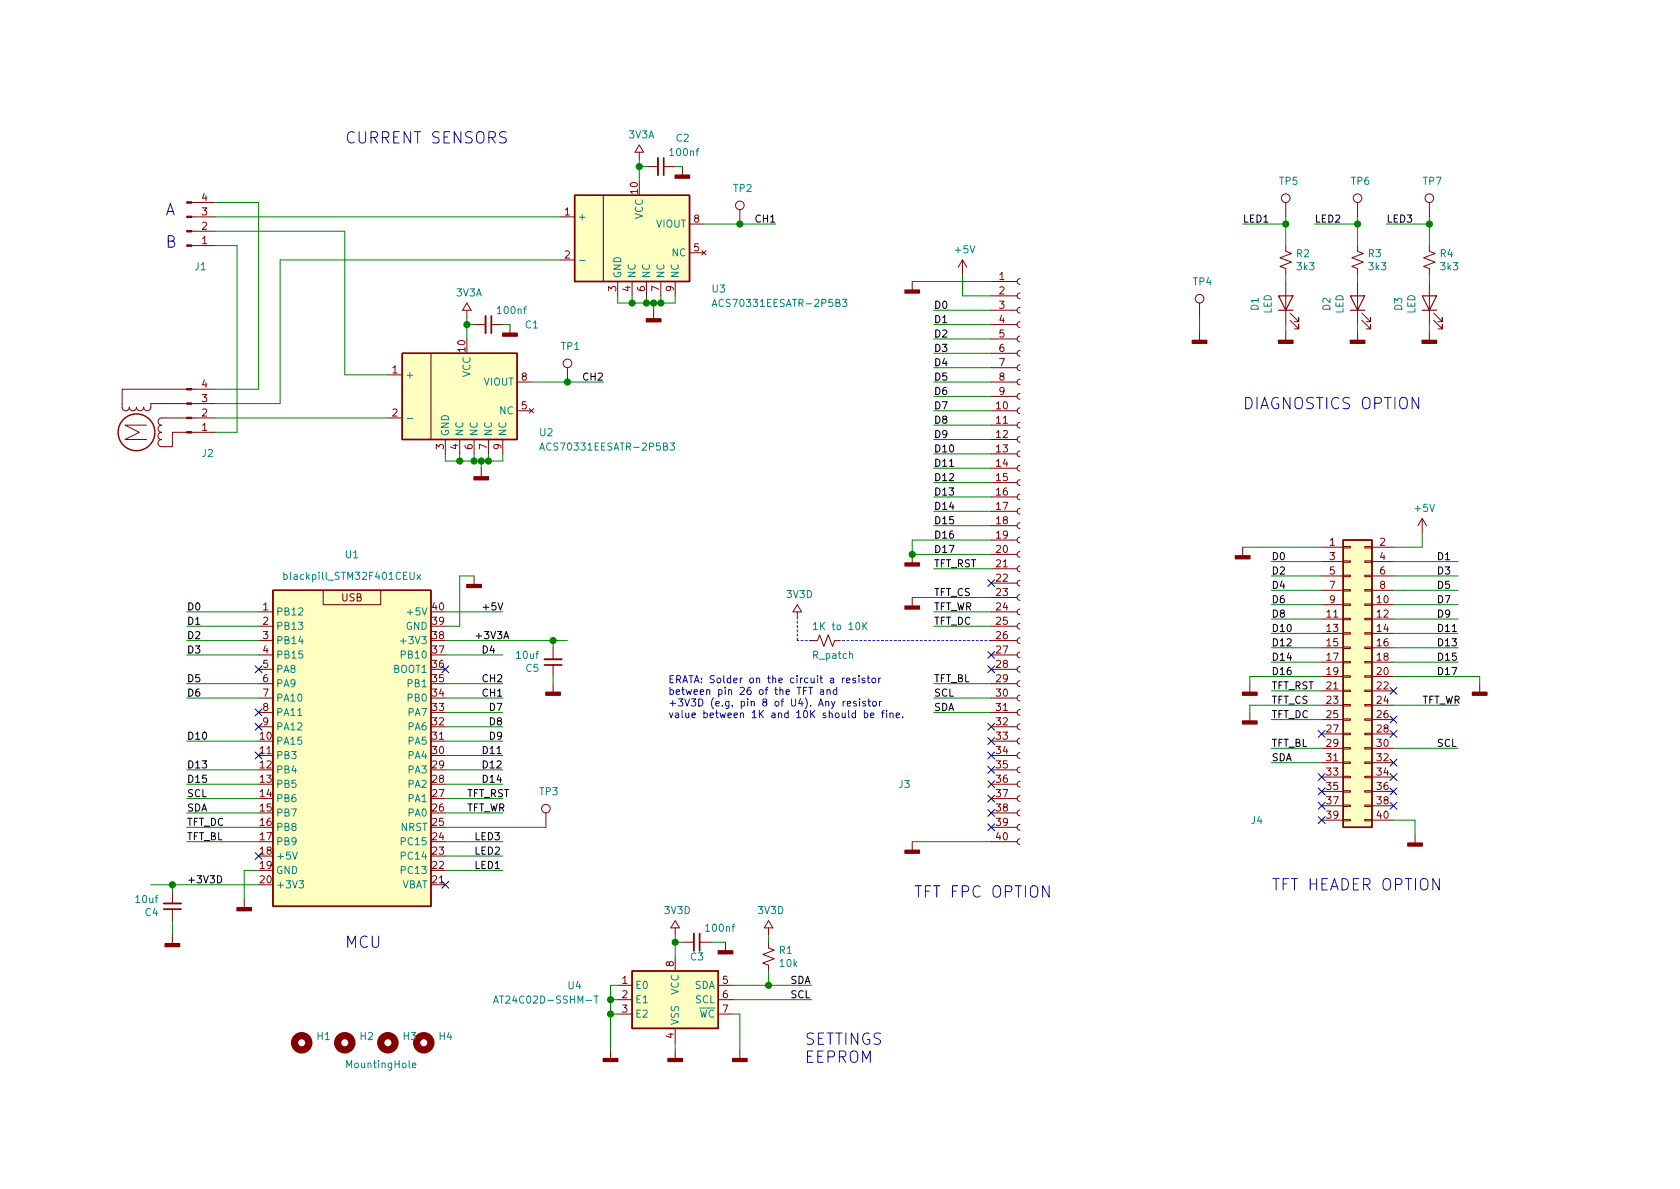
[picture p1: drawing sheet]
EESchema Schematic File Version 4
EELAYER 30 0
EELAYER END
$Descr A4 11693 8268
encoding utf-8
Sheet 1 1
Title " Simple Stepper Analyzer"
Date "2021-01-20"
Rev "Draft"
Comp ""
Comment1 ""
Comment2 ""
Comment3 ""
Comment4 ""
$EndDescr
$Comp
L Connector_Generic:Conn_02x20_Odd_Even J4
U 1 1
P 9400 4700
F 0 "J4" H 8750 3700 50  0000 C CNN
F 1 "Conn_02x20_Odd_Even" H 9050 6000 50  0001 C CNN
F 2 "Connector_PinSocket_2.54mm:PinSocket_2x20_P2.54mm_Vertical" H 9400 4700 50  0001 C CNN
F 3 "~" H 9400 4700 50  0001 C CNN
	1    9400 4700
	1    0    0    -1  
$EndComp
$Comp
L power:+5V #PWR0101
U 1 1
P 9900 3700
F 0 "#PWR0101" H 9900 3550 50  0001 C CNN
F 1 "+5V" H 9915 3873 50  0000 C CNN
F 2 "" H 9900 3700 50  0001 C CNN
F 3 "" H 9900 3700 50  0001 C CNN
	1    9900 3700
	1    0    0    -1  
$EndComp
$Comp
L local:GND #PWR0102
U 1 1
P 1700 6250
F 0 "#PWR0102" H 1700 6000 50  0001 C CNN
F 1 "GND" H 1705 6127 50  0001 C CNN
F 2 "" H 1700 6250 50  0001 C CNN
F 3 "" H 1700 6250 50  0001 C CNN
	1    1700 6250
	1    0    0    -1  
$EndComp
Wire Wire Line
	1800 6050 1700 6050
Wire Wire Line
	1700 6050 1700 6250
Wire Wire Line
	1800 6150 1200 6150
Text Label 1300 6150 0    50   ~ 0
+3V3D
$Comp
L local:GND #PWR0103
U 1 1
P 3300 4000
F 0 "#PWR0103" H 3300 3750 50  0001 C CNN
F 1 "GND" H 3305 3877 50  0001 C CNN
F 2 "" H 3300 4000 50  0001 C CNN
F 3 "" H 3300 4000 50  0001 C CNN
	1    3300 4000
	1    0    0    -1  
$EndComp
Wire Wire Line
	3100 4250 3500 4250
Wire Wire Line
	3100 4450 3850 4450
Wire Wire Line
	3100 4350 3200 4350
Text Label 3350 4250 0    50   ~ 0
+5V
Text Label 3300 4450 0    50   ~ 0
+3V3A
$Comp
L local:GND #PWR0104
U 1 1
P 8650 3800
F 0 "#PWR0104" H 8650 3550 50  0001 C CNN
F 1 "GND" H 8655 3677 50  0001 C CNN
F 2 "" H 8650 3800 50  0001 C CNN
F 3 "" H 8650 3800 50  0001 C CNN
	1    8650 3800
	1    0    0    -1  
$EndComp
Wire Wire Line
	9200 3800 8650 3800
$Comp
L local:GND #PWR0105
U 1 1
P 9850 5800
F 0 "#PWR0105" H 9850 5550 50  0001 C CNN
F 1 "GND" H 9855 5677 50  0001 C CNN
F 2 "" H 9850 5800 50  0001 C CNN
F 3 "" H 9850 5800 50  0001 C CNN
	1    9850 5800
	1    0    0    -1  
$EndComp
Wire Wire Line
	9700 5700 9850 5700
Wire Wire Line
	9850 5700 9850 5800
Wire Wire Line
	9700 3800 9900 3800
Wire Wire Line
	9900 3800 9900 3700
Wire Wire Line
	9200 4900 8700 4900
Wire Wire Line
	8700 4900 8700 4950
$Comp
L local:GND #PWR0106
U 1 1
P 8700 4950
F 0 "#PWR0106" H 8700 4700 50  0001 C CNN
F 1 "GND" H 8705 4827 50  0001 C CNN
F 2 "" H 8700 4950 50  0001 C CNN
F 3 "" H 8700 4950 50  0001 C CNN
	1    8700 4950
	1    0    0    -1  
$EndComp
$Comp
L local:ACS70331 U3
U 1 1
P 4500 1650
F 0 "U3" H 4950 1300 50  0000 L CNN
F 1 "ACS70331EESATR-2P5B3" H 4950 1200 50  0000 L CNN
F 2 "local:Allegro_QFN-12-10-1EP_3x3mm_P0.5mm" H 4900 1600 50  0001 L CIN
F 3 "" H 4500 1650 50  0001 C CNN
	1    4500 1650
	1    0    0    -1  
$EndComp
$Comp
L local:ACS70331 U2
U 1 1
P 3300 2750
F 0 "U2" H 3750 2500 50  0000 L CNN
F 1 "ACS70331EESATR-2P5B3" H 3750 2400 50  0000 L CNN
F 2 "local:Allegro_QFN-12-10-1EP_3x3mm_P0.5mm" H 3700 2700 50  0001 L CIN
F 3 "" H 3300 2750 50  0001 C CNN
	1    3300 2750
	1    0    0    -1  
$EndComp
$Comp
L local:blackpill_STM32F401CEUx U1
U 1 1
P 2450 5200
F 0 "U1" H 2450 6550 50  0000 C CNN
F 1 "blackpill_STM32F401CEUx" H 2450 6400 50  0000 C CNN
F 2 "local:blackpill_module" H 4200 3800 50  0001 R CNN
F 3 "http://www.st.com/st-web-ui/static/active/en/resource/technical/document/datasheet/DM00102166.pdf" H 2500 4850 50  0001 C CNN
	1    2450 5200
	1    0    0    -1  
$EndComp
$Comp
L Connector:Conn_01x04_Male J2
U 1 1
P 1300 2900
F 0 "J2" H 1400 3150 50  0000 L CNN
F 1 "Conn_01x04_Male" V 1453 3044 50  0001 L CNN
F 2 "local:connector_4pins_horizontal" H 1300 2900 50  0001 C CNN
F 3 "~" H 1300 2900 50  0001 C CNN
	1    1300 2900
	1    0    0    1   
$EndComp
$Comp
L Connector:Conn_01x04_Male J1
U 1 1
P 1300 1600
F 0 "J1" H 1350 1850 50  0000 L CNN
F 1 "Conn_01x04_Male" V 1453 1744 50  0001 L CNN
F 2 "local:connector_4pins_horizontal" H 1300 1600 50  0001 C CNN
F 3 "~" H 1300 1600 50  0001 C CNN
	1    1300 1600
	1    0    0    1   
$EndComp
$Comp
L Device:R_Small_US R1
U 1 1
P 5350 6650
F 0 "R1" H 5418 6696 50  0000 L CNN
F 1 "10k" H 5418 6605 50  0000 L CNN
F 2 "Resistor_SMD:R_0603_1608Metric_Pad1.05x0.95mm_HandSolder" H 5350 6650 50  0001 C CNN
F 3 "~" H 5350 6650 50  0001 C CNN
	1    5350 6650
	1    0    0    -1  
$EndComp
$Comp
L Device:C_Small C2
U 1 1
P 4600 1150
F 0 "C2" V 4400 1250 50  0000 L CNN
F 1 "100nf" V 4500 1200 50  0000 L CNN
F 2 "Capacitor_SMD:C_0603_1608Metric_Pad1.08x0.95mm_HandSolder" H 4600 1150 50  0001 C CNN
F 3 "~" H 4600 1150 50  0001 C CNN
	1    4600 1150
	0    1    1    0   
$EndComp
$Comp
L local:LED D3
U 1 1
P 9950 2100
F 0 "D3" H 9943 2316 50  0000 C CNN
F 1 "LED" H 9943 2225 50  0000 C CNN
F 2 "LED_SMD:LED_0603_1608Metric_Pad1.05x0.95mm_HandSolder" H 9950 2100 50  0001 C CNN
F 3 "~" H 9950 2100 50  0001 C CNN
	1    9950 2100
	0    -1   -1   0   
$EndComp
$Comp
L local:TestPoint TP2
U 1 1
P 5150 1550
F 0 "TP2" H 5100 1800 50  0000 L CNN
F 1 "TestPoint" H 5208 1577 50  0001 L CNN
F 2 "local:testpoint" H 5350 1550 50  0001 C CNN
F 3 "~" H 5350 1550 50  0001 C CNN
	1    5150 1550
	1    0    0    -1  
$EndComp
Wire Wire Line
	1500 1400 1800 1400
Wire Wire Line
	1800 1400 1800 2700
Wire Wire Line
	1800 2700 1500 2700
Wire Wire Line
	1500 1700 1650 1700
Wire Wire Line
	1650 1700 1650 3000
Wire Wire Line
	1650 3000 1500 3000
Wire Wire Line
	1500 2800 1950 2800
Wire Wire Line
	1950 2800 1950 1800
Wire Wire Line
	1950 1800 3900 1800
Wire Wire Line
	1500 1600 2400 1600
Wire Wire Line
	2400 1600 2400 2600
Wire Wire Line
	2400 2600 2700 2600
Wire Wire Line
	1500 1500 3900 1500
Wire Wire Line
	1500 2900 2700 2900
Wire Wire Line
	4300 2100 4300 2050
Wire Wire Line
	4300 2100 4400 2100
Wire Wire Line
	4700 2100 4700 2050
Wire Wire Line
	4600 2050 4600 2100
Connection ~ 4600 2100
Wire Wire Line
	4600 2100 4700 2100
Wire Wire Line
	4500 2050 4500 2100
Connection ~ 4500 2100
Wire Wire Line
	4400 2050 4400 2100
Connection ~ 4400 2100
Wire Wire Line
	4400 2100 4500 2100
Wire Wire Line
	4500 2100 4550 2100
$Comp
L local:GND #PWR0107
U 1 1
P 4550 2150
F 0 "#PWR0107" H 4550 1900 50  0001 C CNN
F 1 "GND" H 4555 2027 50  0001 C CNN
F 2 "" H 4550 2150 50  0001 C CNN
F 3 "" H 4550 2150 50  0001 C CNN
	1    4550 2150
	1    0    0    -1  
$EndComp
Wire Wire Line
	4550 2150 4550 2100
Connection ~ 4550 2100
Wire Wire Line
	4550 2100 4600 2100
Wire Wire Line
	3100 3150 3100 3200
Wire Wire Line
	3100 3200 3200 3200
Wire Wire Line
	3500 3200 3500 3150
Wire Wire Line
	3400 3150 3400 3200
Connection ~ 3400 3200
Wire Wire Line
	3400 3200 3500 3200
Wire Wire Line
	3300 3150 3300 3200
Connection ~ 3300 3200
Wire Wire Line
	3300 3200 3350 3200
Wire Wire Line
	3200 3150 3200 3200
Connection ~ 3200 3200
Wire Wire Line
	3200 3200 3300 3200
$Comp
L local:GND #PWR0108
U 1 1
P 3350 3250
F 0 "#PWR0108" H 3350 3000 50  0001 C CNN
F 1 "GND" H 3355 3127 50  0001 C CNN
F 2 "" H 3350 3250 50  0001 C CNN
F 3 "" H 3350 3250 50  0001 C CNN
	1    3350 3250
	1    0    0    -1  
$EndComp
Wire Wire Line
	3350 3250 3350 3200
Connection ~ 3350 3200
Wire Wire Line
	3350 3200 3400 3200
$Comp
L Device:C_Small C1
U 1 1
P 3400 2250
F 0 "C1" V 3400 2500 50  0000 L CNN
F 1 "100nf" V 3300 2300 50  0000 L CNN
F 2 "Capacitor_SMD:C_0603_1608Metric_Pad1.08x0.95mm_HandSolder" H 3400 2250 50  0001 C CNN
F 3 "~" H 3400 2250 50  0001 C CNN
	1    3400 2250
	0    1    1    0   
$EndComp
$Comp
L local:GND #PWR0109
U 1 1
P 4750 1150
F 0 "#PWR0109" H 4750 900 50  0001 C CNN
F 1 "GND" H 4755 1027 50  0001 C CNN
F 2 "" H 4750 1150 50  0001 C CNN
F 3 "" H 4750 1150 50  0001 C CNN
	1    4750 1150
	1    0    0    -1  
$EndComp
$Comp
L local:GND #PWR0110
U 1 1
P 3550 2250
F 0 "#PWR0110" H 3550 2000 50  0001 C CNN
F 1 "GND" H 3555 2127 50  0001 C CNN
F 2 "" H 3550 2250 50  0001 C CNN
F 3 "" H 3550 2250 50  0001 C CNN
	1    3550 2250
	1    0    0    -1  
$EndComp
Wire Wire Line
	3250 2200 3250 2250
Wire Wire Line
	3300 2250 3250 2250
Connection ~ 3250 2250
Wire Wire Line
	3250 2250 3250 2350
Wire Wire Line
	3550 2250 3500 2250
Wire Wire Line
	4450 1100 4450 1150
Wire Wire Line
	4500 1150 4450 1150
Connection ~ 4450 1150
Wire Wire Line
	4450 1150 4450 1250
Wire Wire Line
	4700 1150 4750 1150
Wire Wire Line
	4900 1550 5150 1550
Wire Wire Line
	3700 2650 3950 2650
Text Label 5250 1550 0    50   ~ 0
CH1
Text Label 4050 2650 0    50   ~ 0
CH2
Connection ~ 5150 1550
Wire Wire Line
	5150 1550 5400 1550
$Comp
L local:TestPoint TP1
U 1 1
P 3950 2650
F 0 "TP1" H 3900 2900 50  0000 L CNN
F 1 "TestPoint" H 4008 2677 50  0001 L CNN
F 2 "local:testpoint" H 4150 2650 50  0001 C CNN
F 3 "~" H 4150 2650 50  0001 C CNN
	1    3950 2650
	1    0    0    -1  
$EndComp
Connection ~ 3950 2650
Wire Wire Line
	3950 2650 4200 2650
Wire Wire Line
	3500 5350 3100 5350
Wire Wire Line
	3500 6050 3100 6050
Wire Wire Line
	3100 5950 3500 5950
Wire Wire Line
	3100 5850 3500 5850
Wire Wire Line
	3100 5650 3500 5650
Wire Wire Line
	3100 5550 3500 5550
Wire Wire Line
	3100 5450 3500 5450
Wire Wire Line
	3100 5250 3500 5250
Wire Wire Line
	3100 5150 3500 5150
Wire Wire Line
	3100 5050 3500 5050
Wire Wire Line
	3100 4950 3500 4950
Wire Wire Line
	3100 4850 3500 4850
Wire Wire Line
	3100 4750 3500 4750
Wire Wire Line
	3100 4550 3500 4550
Wire Wire Line
	1800 5450 1300 5450
Wire Wire Line
	1800 5550 1300 5550
Wire Wire Line
	1800 4550 1300 4550
Wire Wire Line
	1800 4250 1300 4250
Wire Wire Line
	1800 4350 1300 4350
Wire Wire Line
	1800 4450 1300 4450
Wire Wire Line
	1800 4750 1300 4750
Wire Wire Line
	1800 4850 1300 4850
Wire Wire Line
	1800 5150 1300 5150
Wire Wire Line
	1800 5350 1300 5350
Wire Wire Line
	1800 5650 1300 5650
Wire Wire Line
	1800 5850 1300 5850
Text Label 3300 6050 0    50   ~ 0
LED1
Text Label 3300 5950 0    50   ~ 0
LED2
Text Label 3300 5850 0    50   ~ 0
LED3
Text Label 3250 5650 0    50   ~ 0
TFT_WR
Text Label 3250 5550 0    50   ~ 0
TFT_RST
Text Label 3350 5450 0    50   ~ 0
D14
Text Label 3350 5350 0    50   ~ 0
D12
Text Label 3350 5250 0    50   ~ 0
D11
Text Label 3400 5150 0    50   ~ 0
D9
Text Label 3400 5050 0    50   ~ 0
D8
Text Label 3400 4950 0    50   ~ 0
D7
$Comp
L local:TestPoint TP3
U 1 1
P 3800 5750
F 0 "TP3" H 3750 6000 50  0000 L CNN
F 1 "TestPoint" H 3858 5777 50  0001 L CNN
F 2 "local:testpoint" H 4000 5750 50  0001 C CNN
F 3 "~" H 4000 5750 50  0001 C CNN
	1    3800 5750
	1    0    0    -1  
$EndComp
Wire Wire Line
	3100 5750 3800 5750
Text Label 3350 4850 0    50   ~ 0
CH1
Text Label 3350 4750 0    50   ~ 0
CH2
Text Label 3350 4550 0    50   ~ 0
D4
Text Label 1300 5750 0    50   ~ 0
TFT_DC
Text Label 1300 5850 0    50   ~ 0
TFT_BL
Text Label 1300 5650 0    50   ~ 0
SDA
Text Label 1300 4250 0    50   ~ 0
D0
Text Label 1300 4350 0    50   ~ 0
D1
Text Label 1300 4450 0    50   ~ 0
D2
Text Label 1300 4550 0    50   ~ 0
D3
Text Label 1300 4750 0    50   ~ 0
D5
Text Label 1300 4850 0    50   ~ 0
D6
Text Label 1300 5150 0    50   ~ 0
D10
$Comp
L local:TestPoint TP4
U 1 1
P 8350 2200
F 0 "TP4" H 8300 2450 50  0000 L CNN
F 1 "TestPoint" H 8408 2227 50  0001 L CNN
F 2 "local:testpoint" H 8550 2200 50  0001 C CNN
F 3 "~" H 8550 2200 50  0001 C CNN
	1    8350 2200
	1    0    0    -1  
$EndComp
$Comp
L local:GND #PWR0113
U 1 1
P 8350 2300
F 0 "#PWR0113" H 8350 2050 50  0001 C CNN
F 1 "GND" H 8355 2177 50  0001 C CNN
F 2 "" H 8350 2300 50  0001 C CNN
F 3 "" H 8350 2300 50  0001 C CNN
	1    8350 2300
	1    0    0    -1  
$EndComp
Wire Wire Line
	8350 2200 8350 2300
Text Label 1300 5550 0    50   ~ 0
SCL
Text Label 1300 5350 0    50   ~ 0
D13
Text Label 1300 5450 0    50   ~ 0
D15
NoConn ~ 1800 4650
NoConn ~ 1800 4950
NoConn ~ 1800 5050
NoConn ~ 1800 5250
NoConn ~ 3100 6150
NoConn ~ 3100 4650
$Comp
L local:GND #PWR0114
U 1 1
P 4700 7300
F 0 "#PWR0114" H 4700 7050 50  0001 C CNN
F 1 "GND" H 4705 7177 50  0001 C CNN
F 2 "" H 4700 7300 50  0001 C CNN
F 3 "" H 4700 7300 50  0001 C CNN
	1    4700 7300
	1    0    0    -1  
$EndComp
$Comp
L local:GND #PWR0116
U 1 1
P 5050 6550
F 0 "#PWR0116" H 5050 6300 50  0001 C CNN
F 1 "GND" H 5055 6427 50  0001 C CNN
F 2 "" H 5050 6550 50  0001 C CNN
F 3 "" H 5050 6550 50  0001 C CNN
	1    5050 6550
	1    0    0    -1  
$EndComp
$Comp
L local:GND #PWR0117
U 1 1
P 4250 7300
F 0 "#PWR0117" H 4250 7050 50  0001 C CNN
F 1 "GND" H 4255 7177 50  0001 C CNN
F 2 "" H 4250 7300 50  0001 C CNN
F 3 "" H 4250 7300 50  0001 C CNN
	1    4250 7300
	1    0    0    -1  
$EndComp
$Comp
L local:GND #PWR0118
U 1 1
P 5150 7300
F 0 "#PWR0118" H 5150 7050 50  0001 C CNN
F 1 "GND" H 5155 7177 50  0001 C CNN
F 2 "" H 5150 7300 50  0001 C CNN
F 3 "" H 5150 7300 50  0001 C CNN
	1    5150 7300
	1    0    0    -1  
$EndComp
Wire Wire Line
	5100 7050 5150 7050
Wire Wire Line
	5150 7050 5150 7300
Wire Wire Line
	4700 7250 4700 7300
Wire Wire Line
	4300 6850 4250 6850
Wire Wire Line
	4250 6850 4250 6950
Wire Wire Line
	4300 6950 4250 6950
Connection ~ 4250 6950
Wire Wire Line
	4250 6950 4250 7050
Wire Wire Line
	4300 7050 4250 7050
Connection ~ 4250 7050
Wire Wire Line
	4250 7050 4250 7300
Wire Wire Line
	4700 6500 4700 6550
Wire Wire Line
	4750 6550 4700 6550
Connection ~ 4700 6550
Wire Wire Line
	4700 6550 4700 6650
Wire Wire Line
	4950 6550 5050 6550
Wire Wire Line
	5100 6950 5650 6950
Text Label 5500 6850 0    50   ~ 0
SDA
Text Label 5500 6950 0    50   ~ 0
SCL
Wire Wire Line
	9200 3900 8850 3900
Wire Wire Line
	9200 4000 8850 4000
Wire Wire Line
	9200 4100 8850 4100
Wire Wire Line
	9200 4200 8850 4200
Wire Wire Line
	9200 4300 8850 4300
Wire Wire Line
	9200 4400 8850 4400
Wire Wire Line
	9200 4500 8850 4500
Wire Wire Line
	9200 4600 8850 4600
Wire Wire Line
	9200 4800 8850 4800
Wire Wire Line
	9200 5000 8850 5000
Wire Wire Line
	9200 5200 8850 5200
Wire Wire Line
	9200 5300 8850 5300
Wire Wire Line
	9700 3900 10150 3900
Wire Wire Line
	9700 4000 10150 4000
Wire Wire Line
	9700 4100 10150 4100
Wire Wire Line
	9700 4200 10150 4200
Wire Wire Line
	9700 4300 10150 4300
Wire Wire Line
	9700 4400 10150 4400
Wire Wire Line
	9700 4500 10150 4500
Wire Wire Line
	9700 4600 10150 4600
Wire Wire Line
	9700 4900 10150 4900
Wire Wire Line
	9700 5200 10150 5200
Text Label 8850 3900 0    50   ~ 0
D0
Text Label 10000 3900 0    50   ~ 0
D1
Text Label 8850 4000 0    50   ~ 0
D2
Text Label 10000 4000 0    50   ~ 0
D3
Text Label 8850 4100 0    50   ~ 0
D4
Text Label 10000 4100 0    50   ~ 0
D5
Text Label 8850 4200 0    50   ~ 0
D6
Text Label 10000 4200 0    50   ~ 0
D7
Text Label 9900 4900 0    50   ~ 0
TFT_WR
Text Label 8850 5000 0    50   ~ 0
TFT_DC
$Comp
L local:GND #PWR0119
U 1 1
P 8700 4750
F 0 "#PWR0119" H 8700 4500 50  0001 C CNN
F 1 "GND" H 8705 4627 50  0001 C CNN
F 2 "" H 8700 4750 50  0001 C CNN
F 3 "" H 8700 4750 50  0001 C CNN
	1    8700 4750
	1    0    0    -1  
$EndComp
$Comp
L local:GND #PWR0120
U 1 1
P 10300 4750
F 0 "#PWR0120" H 10300 4500 50  0001 C CNN
F 1 "GND" H 10305 4627 50  0001 C CNN
F 2 "" H 10300 4750 50  0001 C CNN
F 3 "" H 10300 4750 50  0001 C CNN
	1    10300 4750
	1    0    0    -1  
$EndComp
Wire Wire Line
	10300 4700 10300 4750
Wire Wire Line
	9700 4700 10300 4700
Wire Wire Line
	8700 4700 8700 4750
Wire Wire Line
	8700 4700 9200 4700
Text Label 10000 5200 0    50   ~ 0
SCL
Text Label 8850 5300 0    50   ~ 0
SDA
Text Label 8850 4800 0    50   ~ 0
TFT_RST
Text Label 8850 4700 0    50   ~ 0
D16
Text Label 10000 4700 0    50   ~ 0
D17
Text Label 8850 4900 0    50   ~ 0
TFT_CS
Text Label 8850 5200 0    50   ~ 0
TFT_BL
Text Label 8850 4300 0    50   ~ 0
D8
Text Label 10000 4300 0    50   ~ 0
D9
Text Label 8850 4400 0    50   ~ 0
D10
Text Label 10000 4400 0    50   ~ 0
D11
Text Label 8850 4500 0    50   ~ 0
D12
Text Label 10000 4500 0    50   ~ 0
D13
Text Label 8850 4600 0    50   ~ 0
D14
Text Label 10000 4600 0    50   ~ 0
D15
Wire Wire Line
	5100 6850 5350 6850
Wire Wire Line
	5350 6500 5350 6550
Wire Wire Line
	5350 6750 5350 6850
Connection ~ 5350 6850
Wire Wire Line
	5350 6850 5650 6850
$Comp
L local:LED D2
U 1 1
P 9450 2100
F 0 "D2" H 9443 2316 50  0000 C CNN
F 1 "LED" H 9443 2225 50  0000 C CNN
F 2 "LED_SMD:LED_0603_1608Metric_Pad1.05x0.95mm_HandSolder" H 9450 2100 50  0001 C CNN
F 3 "~" H 9450 2100 50  0001 C CNN
	1    9450 2100
	0    -1   -1   0   
$EndComp
$Comp
L local:LED D1
U 1 1
P 8950 2100
F 0 "D1" H 8943 2316 50  0000 C CNN
F 1 "LED" H 8943 2225 50  0000 C CNN
F 2 "LED_SMD:LED_0603_1608Metric_Pad1.05x0.95mm_HandSolder" H 8950 2100 50  0001 C CNN
F 3 "~" H 8950 2100 50  0001 C CNN
	1    8950 2100
	0    -1   -1   0   
$EndComp
$Comp
L Device:R_Small_US R2
U 1 1
P 8950 1800
F 0 "R2" H 9018 1846 50  0000 L CNN
F 1 "3k3" H 9018 1755 50  0000 L CNN
F 2 "Resistor_SMD:R_0603_1608Metric_Pad1.05x0.95mm_HandSolder" H 8950 1800 50  0001 C CNN
F 3 "~" H 8950 1800 50  0001 C CNN
	1    8950 1800
	1    0    0    -1  
$EndComp
$Comp
L Device:R_Small_US R3
U 1 1
P 9450 1800
F 0 "R3" H 9518 1846 50  0000 L CNN
F 1 "3k3" H 9518 1755 50  0000 L CNN
F 2 "Resistor_SMD:R_0603_1608Metric_Pad1.05x0.95mm_HandSolder" H 9450 1800 50  0001 C CNN
F 3 "~" H 9450 1800 50  0001 C CNN
	1    9450 1800
	1    0    0    -1  
$EndComp
$Comp
L Device:R_Small_US R4
U 1 1
P 9950 1800
F 0 "R4" H 10018 1846 50  0000 L CNN
F 1 "3k3" H 10018 1755 50  0000 L CNN
F 2 "Resistor_SMD:R_0603_1608Metric_Pad1.05x0.95mm_HandSolder" H 9950 1800 50  0001 C CNN
F 3 "~" H 9950 1800 50  0001 C CNN
	1    9950 1800
	1    0    0    -1  
$EndComp
$Comp
L local:GND #PWR0122
U 1 1
P 8950 2300
F 0 "#PWR0122" H 8950 2050 50  0001 C CNN
F 1 "GND" H 8955 2177 50  0001 C CNN
F 2 "" H 8950 2300 50  0001 C CNN
F 3 "" H 8950 2300 50  0001 C CNN
	1    8950 2300
	1    0    0    -1  
$EndComp
$Comp
L local:GND #PWR0123
U 1 1
P 9450 2300
F 0 "#PWR0123" H 9450 2050 50  0001 C CNN
F 1 "GND" H 9455 2177 50  0001 C CNN
F 2 "" H 9450 2300 50  0001 C CNN
F 3 "" H 9450 2300 50  0001 C CNN
	1    9450 2300
	1    0    0    -1  
$EndComp
$Comp
L local:GND #PWR0124
U 1 1
P 9950 2300
F 0 "#PWR0124" H 9950 2050 50  0001 C CNN
F 1 "GND" H 9955 2177 50  0001 C CNN
F 2 "" H 9950 2300 50  0001 C CNN
F 3 "" H 9950 2300 50  0001 C CNN
	1    9950 2300
	1    0    0    -1  
$EndComp
Wire Wire Line
	9950 2250 9950 2300
Wire Wire Line
	9450 2250 9450 2300
Wire Wire Line
	8950 2250 8950 2300
Wire Wire Line
	8950 1900 8950 1950
Wire Wire Line
	9450 1900 9450 1950
Wire Wire Line
	9950 1900 9950 1950
$Comp
L local:TestPoint TP5
U 1 1
P 8950 1500
F 0 "TP5" H 8900 1750 50  0000 L CNN
F 1 "TestPoint" H 9008 1527 50  0001 L CNN
F 2 "local:testpoint" H 9150 1500 50  0001 C CNN
F 3 "~" H 9150 1500 50  0001 C CNN
	1    8950 1500
	1    0    0    -1  
$EndComp
Wire Wire Line
	8950 1700 8950 1550
Wire Wire Line
	8950 1550 8650 1550
$Comp
L local:TestPoint TP6
U 1 1
P 9450 1500
F 0 "TP6" H 9400 1750 50  0000 L CNN
F 1 "TestPoint" H 9508 1527 50  0001 L CNN
F 2 "local:testpoint" H 9650 1500 50  0001 C CNN
F 3 "~" H 9650 1500 50  0001 C CNN
	1    9450 1500
	1    0    0    -1  
$EndComp
$Comp
L local:TestPoint TP7
U 1 1
P 9950 1500
F 0 "TP7" H 9900 1750 50  0000 L CNN
F 1 "TestPoint" H 10008 1527 50  0001 L CNN
F 2 "local:testpoint" H 10150 1500 50  0001 C CNN
F 3 "~" H 10150 1500 50  0001 C CNN
	1    9950 1500
	1    0    0    -1  
$EndComp
Wire Wire Line
	9950 1500 9950 1550
Wire Wire Line
	9450 1500 9450 1550
Wire Wire Line
	8950 1500 8950 1550
Connection ~ 8950 1550
Wire Wire Line
	9450 1550 9150 1550
Connection ~ 9450 1550
Wire Wire Line
	9450 1550 9450 1700
Wire Wire Line
	9950 1550 9650 1550
Connection ~ 9950 1550
Wire Wire Line
	9950 1550 9950 1700
Text Label 8650 1550 0    50   ~ 0
LED1
Text Label 9150 1550 0    50   ~ 0
LED2
Text Label 9650 1550 0    50   ~ 0
LED3
$Comp
L local:GND #PWR0125
U 1 1
P 6350 1950
F 0 "#PWR0125" H 6350 1700 50  0001 C CNN
F 1 "GND" H 6355 1827 50  0001 C CNN
F 2 "" H 6350 1950 50  0001 C CNN
F 3 "" H 6350 1950 50  0001 C CNN
	1    6350 1950
	1    0    0    -1  
$EndComp
Wire Wire Line
	6900 2150 6500 2150
Wire Wire Line
	6900 2250 6500 2250
Wire Wire Line
	6900 2350 6500 2350
Wire Wire Line
	6900 2450 6500 2450
Wire Wire Line
	6900 2550 6500 2550
Wire Wire Line
	6900 2650 6500 2650
Wire Wire Line
	6900 2750 6500 2750
Wire Wire Line
	6900 2850 6500 2850
Wire Wire Line
	6900 2950 6500 2950
Wire Wire Line
	6900 3050 6500 3050
Wire Wire Line
	6900 3150 6500 3150
Wire Wire Line
	6900 3250 6500 3250
Wire Wire Line
	6900 3350 6500 3350
Wire Wire Line
	6900 3450 6500 3450
Wire Wire Line
	6900 3550 6500 3550
Wire Wire Line
	6900 3650 6500 3650
Wire Wire Line
	6900 3950 6500 3950
Wire Wire Line
	6900 4250 6500 4250
Wire Wire Line
	6900 4350 6500 4350
Wire Wire Line
	6900 4850 6500 4850
Wire Wire Line
	6900 4950 6500 4950
$Comp
L Connector:Conn_01x40_Female J3
U 1 1
P 7100 3850
F 0 "J3" H 6250 2250 50  0000 L CNN
F 1 "Conn_01x40_Female" H 5750 2350 50  0001 L CNN
F 2 "local:FPC_connector_40P_1.0mm" H 7100 3850 50  0001 C CNN
F 3 "~" H 7100 3850 50  0001 C CNN
	1    7100 3850
	1    0    0    -1  
$EndComp
Wire Wire Line
	6350 1950 6900 1950
$Comp
L power:+5V #PWR0126
U 1 1
P 6700 1900
F 0 "#PWR0126" H 6700 1750 50  0001 C CNN
F 1 "+5V" H 6715 2073 50  0000 C CNN
F 2 "" H 6700 1900 50  0001 C CNN
F 3 "" H 6700 1900 50  0001 C CNN
	1    6700 1900
	1    0    0    -1  
$EndComp
Wire Wire Line
	6900 2050 6700 2050
Wire Wire Line
	6700 2050 6700 1900
$Comp
L local:GND #PWR0127
U 1 1
P 6350 5850
F 0 "#PWR0127" H 6350 5600 50  0001 C CNN
F 1 "GND" H 6355 5727 50  0001 C CNN
F 2 "" H 6350 5850 50  0001 C CNN
F 3 "" H 6350 5850 50  0001 C CNN
	1    6350 5850
	1    0    0    -1  
$EndComp
Wire Wire Line
	6350 5850 6900 5850
Text Label 6500 2150 0    50   ~ 0
D0
Text Label 6500 2250 0    50   ~ 0
D1
Text Label 6500 2350 0    50   ~ 0
D2
Text Label 6500 2450 0    50   ~ 0
D3
Text Label 6500 2550 0    50   ~ 0
D4
Text Label 6500 2650 0    50   ~ 0
D5
Text Label 6500 2750 0    50   ~ 0
D6
Text Label 6500 2850 0    50   ~ 0
D7
Text Label 6500 2950 0    50   ~ 0
D8
Text Label 6500 3050 0    50   ~ 0
D9
Text Label 6500 3150 0    50   ~ 0
D10
Text Label 6500 3250 0    50   ~ 0
D11
Text Label 6500 3350 0    50   ~ 0
D12
Text Label 6500 3450 0    50   ~ 0
D13
Text Label 6500 3550 0    50   ~ 0
D14
Text Label 6500 3650 0    50   ~ 0
D15
Text Label 6500 3750 0    50   ~ 0
D16
Text Label 6500 3850 0    50   ~ 0
D17
$Comp
L local:GND #PWR0128
U 1 1
P 6350 3850
F 0 "#PWR0128" H 6350 3600 50  0001 C CNN
F 1 "GND" H 6355 3727 50  0001 C CNN
F 2 "" H 6350 3850 50  0001 C CNN
F 3 "" H 6350 3850 50  0001 C CNN
	1    6350 3850
	1    0    0    -1  
$EndComp
Wire Wire Line
	6350 3750 6350 3850
Wire Wire Line
	6350 3750 6900 3750
Wire Wire Line
	6350 3850 6900 3850
Connection ~ 6350 3850
Text Label 6500 4250 0    50   ~ 0
TFT_WR
Text Label 6500 4350 0    50   ~ 0
TFT_DC
Text Label 6500 4150 0    50   ~ 0
TFT_CS
$Comp
L local:GND #PWR0129
U 1 1
P 6350 4150
F 0 "#PWR0129" H 6350 3900 50  0001 C CNN
F 1 "GND" H 6355 4027 50  0001 C CNN
F 2 "" H 6350 4150 50  0001 C CNN
F 3 "" H 6350 4150 50  0001 C CNN
	1    6350 4150
	1    0    0    -1  
$EndComp
Wire Wire Line
	6350 4150 6900 4150
Text Label 6500 4850 0    50   ~ 0
SCL
Text Label 6500 4950 0    50   ~ 0
SDA
Text Label 6500 3950 0    50   ~ 0
TFT_RST
NoConn ~ 6900 4050
NoConn ~ 6900 4550
NoConn ~ 6900 5050
NoConn ~ 6900 5150
NoConn ~ 6900 5250
NoConn ~ 6900 5350
NoConn ~ 6900 5450
NoConn ~ 6900 5550
NoConn ~ 6900 5650
NoConn ~ 6900 5750
NoConn ~ 9200 5700
NoConn ~ 9200 5600
NoConn ~ 9200 5500
NoConn ~ 9200 5400
NoConn ~ 9200 5100
NoConn ~ 9700 4800
NoConn ~ 9700 5000
NoConn ~ 9700 5100
NoConn ~ 9700 5300
NoConn ~ 9700 5400
NoConn ~ 9700 5500
NoConn ~ 9700 5600
NoConn ~ 6900 4650
Text Notes 2400 6600 0    79   ~ 0
MCU
Text Notes 5600 7400 0    79   ~ 0
SETTINGS\nEEPROM
Text Notes 2400 1000 0    79   ~ 0
CURRENT SENSORS
Text Notes 8850 6200 0    79   ~ 0
TFT HEADER OPTION
Text Notes 6300 6250 0    79   ~ 0
 TFT FPC OPTION
Text Notes 8650 2850 0    79   ~ 0
DIAGNOSTICS OPTION\n
Text Label 6500 4750 0    50   ~ 0
TFT_BL
Wire Wire Line
	6900 4750 6500 4750
$Comp
L local:Stepper_Motor_bipolar M1
U 1 1
P 1050 3000
F 0 "M1" H 1100 3400 50  0001 L CNN
F 1 "Stepper_Motor_bipolar" H 950 3350 50  0001 L TNN
F 2 "local:null_footprint" H 1060 3090 50  0001 C CNN
F 3 "" H 1060 3090 50  0001 C CNN
	1    1050 3000
	0    -1   -1   0   
$EndComp
Text Notes 1150 1500 0    79   ~ 0
A\n
Text Notes 1150 1850 0    79   ~ 0
B\n\n
$Comp
L local:MountingHole H1
U 1 1
P 2100 7250
F 0 "H1" H 2200 7296 50  0000 L CNN
F 1 "MountingHole" H 2400 7100 50  0000 L CNN
F 2 "local:MountingHole" H 2100 7250 50  0001 C CNN
F 3 "~" H 2100 7250 50  0001 C CNN
	1    2100 7250
	1    0    0    -1  
$EndComp
$Comp
L local:MountingHole H2
U 1 1
P 2400 7250
F 0 "H2" H 2500 7296 50  0000 L CNN
F 1 "MountingHole" H 2500 7205 50  0001 L CNN
F 2 "local:MountingHole" H 2400 7250 50  0001 C CNN
F 3 "~" H 2400 7250 50  0001 C CNN
	1    2400 7250
	1    0    0    -1  
$EndComp
$Comp
L local:MountingHole H3
U 1 1
P 2700 7250
F 0 "H3" H 2800 7296 50  0000 L CNN
F 1 "MountingHole" H 2800 7205 50  0001 L CNN
F 2 "local:MountingHole" H 2700 7250 50  0001 C CNN
F 3 "~" H 2700 7250 50  0001 C CNN
	1    2700 7250
	1    0    0    -1  
$EndComp
$Comp
L local:MountingHole H4
U 1 1
P 2950 7250
F 0 "H4" H 3050 7296 50  0000 L CNN
F 1 "MountingHole" H 3050 7205 50  0001 L CNN
F 2 "local:MountingHole" H 2950 7250 50  0001 C CNN
F 3 "~" H 2950 7250 50  0001 C CNN
	1    2950 7250
	1    0    0    -1  
$EndComp
NoConn ~ 1800 5950
Wire Wire Line
	1800 5750 1300 5750
$Comp
L local:3V3D #PWR0111
U 1 1
P 4700 6500
F 0 "#PWR0111" H 4700 6350 50  0001 C CNN
F 1 "3V3D" H 4715 6673 50  0000 C CNN
F 2 "" H 4700 6500 50  0001 C CNN
F 3 "" H 4700 6500 50  0001 C CNN
	1    4700 6500
	1    0    0    -1  
$EndComp
$Comp
L local:3V3D #PWR0112
U 1 1
P 5350 6500
F 0 "#PWR0112" H 5350 6350 50  0001 C CNN
F 1 "3V3D" H 5365 6673 50  0000 C CNN
F 2 "" H 5350 6500 50  0001 C CNN
F 3 "" H 5350 6500 50  0001 C CNN
	1    5350 6500
	1    0    0    -1  
$EndComp
$Comp
L local:3V3A #PWR0115
U 1 1
P 3250 2200
F 0 "#PWR0115" H 3250 2050 50  0001 C CNN
F 1 "3V3A" H 3265 2373 50  0000 C CNN
F 2 "" H 3250 2200 50  0001 C CNN
F 3 "" H 3250 2200 50  0001 C CNN
	1    3250 2200
	1    0    0    -1  
$EndComp
$Comp
L local:3V3A #PWR0121
U 1 1
P 4450 1100
F 0 "#PWR0121" H 4450 950 50  0001 C CNN
F 1 "3V3A" H 4465 1273 50  0000 C CNN
F 2 "" H 4450 1100 50  0001 C CNN
F 3 "" H 4450 1100 50  0001 C CNN
	1    4450 1100
	1    0    0    -1  
$EndComp
Wire Wire Line
	3300 4000 3200 4000
Wire Wire Line
	3200 4000 3200 4350
$Comp
L Device:C_Small C4
U 1 1
P 1200 6300
F 0 "C4" H 1292 6346 50  0000 L CNN
F 1 "10uf" H 1292 6255 50  0000 L CNN
F 2 "Capacitor_SMD:C_0603_1608Metric_Pad1.08x0.95mm_HandSolder" H 1200 6300 50  0001 C CNN
F 3 "~" H 1200 6300 50  0001 C CNN
	1    1200 6300
	-1   0    0    1   
$EndComp
$Comp
L local:GND #PWR0130
U 1 1
P 1200 6500
F 0 "#PWR0130" H 1200 6250 50  0001 C CNN
F 1 "GND" H 1205 6377 50  0001 C CNN
F 2 "" H 1200 6500 50  0001 C CNN
F 3 "" H 1200 6500 50  0001 C CNN
	1    1200 6500
	1    0    0    -1  
$EndComp
Wire Wire Line
	1200 6200 1200 6150
Connection ~ 1200 6150
Wire Wire Line
	1200 6150 1050 6150
Wire Wire Line
	1200 6400 1200 6500
$Comp
L Device:C_Small C5
U 1 1
P 3850 4600
F 0 "C5" H 3942 4646 50  0000 L CNN
F 1 "10uf" H 3942 4555 50  0000 L CNN
F 2 "Capacitor_SMD:C_0603_1608Metric_Pad1.08x0.95mm_HandSolder" H 3850 4600 50  0001 C CNN
F 3 "~" H 3850 4600 50  0001 C CNN
	1    3850 4600
	-1   0    0    1   
$EndComp
$Comp
L local:GND #PWR0131
U 1 1
P 3850 4750
F 0 "#PWR0131" H 3850 4500 50  0001 C CNN
F 1 "GND" H 3855 4627 50  0001 C CNN
F 2 "" H 3850 4750 50  0001 C CNN
F 3 "" H 3850 4750 50  0001 C CNN
	1    3850 4750
	1    0    0    -1  
$EndComp
Wire Wire Line
	3850 4500 3850 4450
Connection ~ 3850 4450
Wire Wire Line
	3850 4450 3950 4450
Wire Wire Line
	3850 4700 3850 4750
$Comp
L Memory_EEPROM:M24C02-FMN U4
U 1 1
P 4700 6950
F 0 "U4" H 4000 7050 50  0000 C CNN
F 1 "AT24C02D-SSHM-T" H 3800 6950 50  0000 C CNN
F 2 "Package_SO:SOIC-8_3.9x4.9mm_P1.27mm" H 4700 7300 50  0001 C CNN
F 3 "http://www.st.com/content/ccc/resource/technical/document/datasheet/b0/d8/50/40/5a/85/49/6f/DM00071904.pdf/files/DM00071904.pdf/jcr:content/translations/en.DM00071904.pdf" H 4750 6450 50  0001 C CNN
	1    4700 6950
	1    0    0    -1  
$EndComp
$Comp
L Device:C_Small C3
U 1 1
P 4850 6550
F 0 "C3" V 4950 6500 50  0000 L CNN
F 1 "100nf" V 4750 6600 50  0000 L CNN
F 2 "Capacitor_SMD:C_0603_1608Metric_Pad1.08x0.95mm_HandSolder" H 4850 6550 50  0001 C CNN
F 3 "~" H 4850 6550 50  0001 C CNN
	1    4850 6550
	0    1    1    0   
$EndComp
$Comp
L Device:R_Small_US R_patch
U 1 1
P 5750 4450
F 0 "R_patch" V 5850 4350 50  0000 L CNN
F 1 "1K to 10K" V 5650 4350 50  0000 L CNN
F 2 "Resistor_SMD:R_0603_1608Metric_Pad1.05x0.95mm_HandSolder" H 5750 4450 50  0001 C CNN
F 3 "~" H 5750 4450 50  0001 C CNN
	1    5750 4450
	0    1    1    0   
$EndComp
Wire Notes Line
	6900 4450 5850 4450
Wire Notes Line
	5650 4450 5550 4450
Wire Notes Line
	5550 4450 5550 4300
Text Notes 4650 5000 0    50   ~ 0
ERATA: Solder on the circuit a resistor\nbetween pin 26 of the TFT and\n+3V3D (e.g. pin 8 of U4). Any resistor\nvalue between 1K and 10K should be fine.
$Comp
L local:3V3D #PWR?
U 1 1
P 5550 4300
F 0 "#PWR?" H 5550 4150 50  0001 C CNN
F 1 "3V3D" H 5565 4473 50  0000 C CNN
F 2 "" H 5550 4300 50  0001 C CNN
F 3 "" H 5550 4300 50  0001 C CNN
	1    5550 4300
	1    0    0    -1  
$EndComp
$EndSCHEMATC
